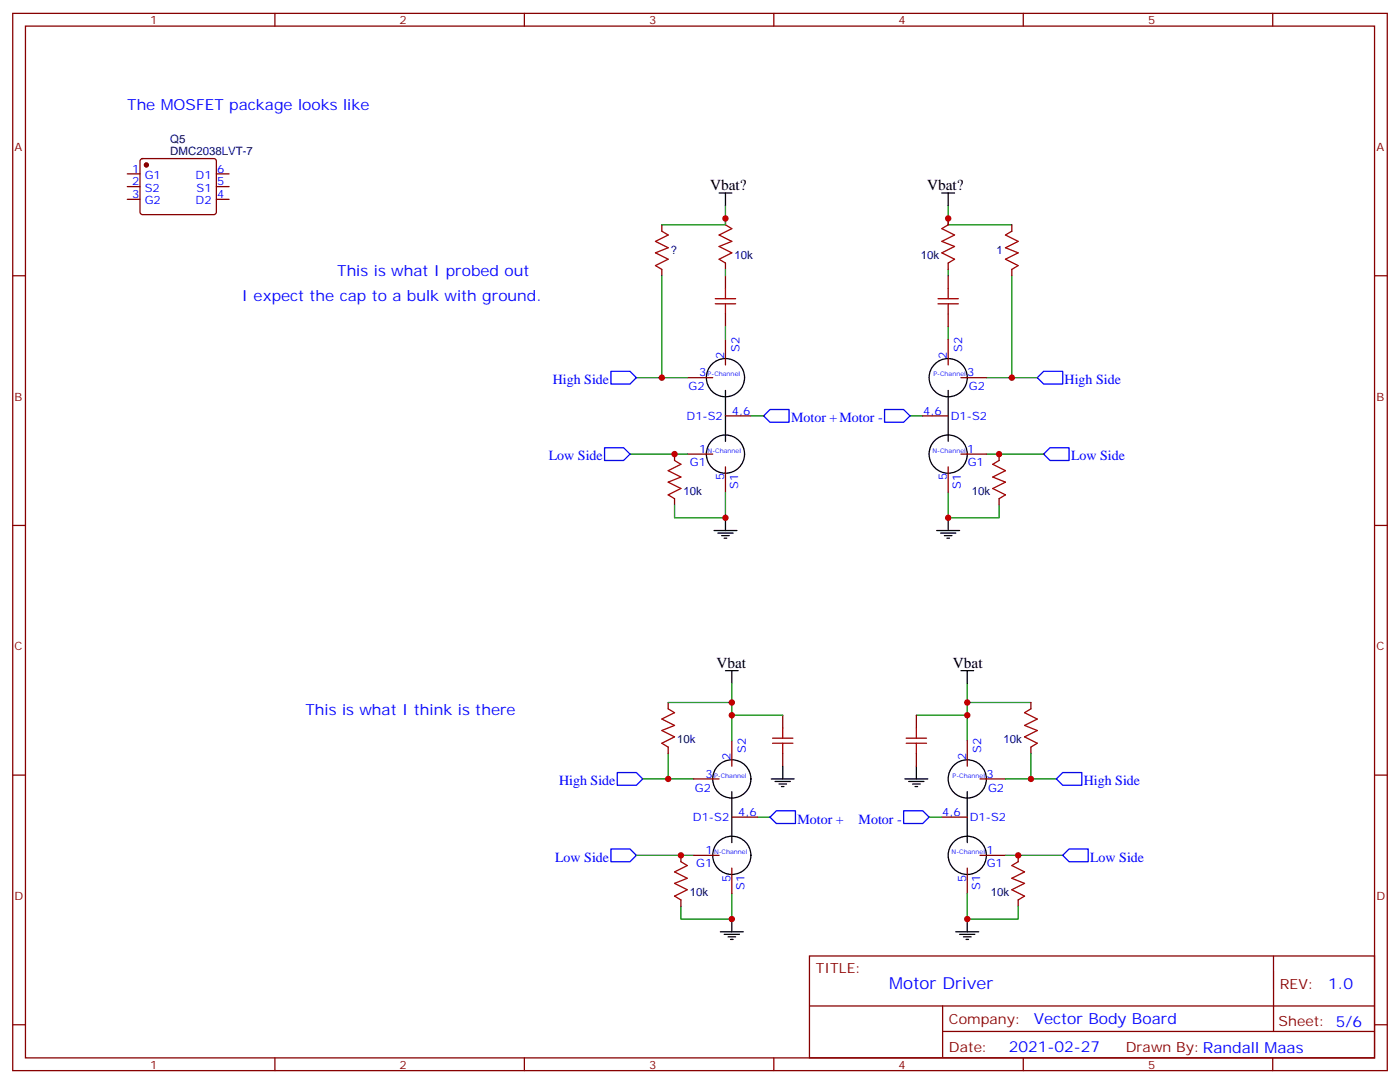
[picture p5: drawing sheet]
<svg xmlns="http://www.w3.org/2000/svg" width="388mm" height="300mm" viewBox="0 0 388 300" stroke-linecap="round" stroke-linejoin="round" font-family="sans-serif">
<g fill="none" stroke="#870000" stroke-width=".35">
<path d="M3.5 3.7h381v292.8h-381zM7.1 7.2h373.9v285.8h-373.9zM76.2 3.7v3.5M145.3 3.7v3.5M214.5 3.7v3.5M283.6 3.7v3.5M352.8 3.7v3.5M35.3 48.2h3.5M35.3 51.7h3.5M35.3 55.2h3.5M39 44.1l.5-.2h19.8l.5 .2 .2 .5-.1 14.4-.6 .4h-20.1l-.4-.7v-14.1zM60 48.2h3.5"/>
<path d="M60 51.7h3.5M60 55.2h3.5M3.5 76.4h3.6M183.4 62.3v1.7M183.4 74.6v1.8M201.1 60.5v1.8M201.1 72.8v1.8M201.1 76.4v3.5M262.8 60.5v1.8M262.8 72.8v1.8M262.8 76.4v3.5M280.5 62.3v1.7"/>
<path d="M280.5 74.6v1.8M381 76.4h3.5M201.1 87v3.5M201.1 94v7.1M262.8 87v3.5M262.8 94v7.1M190.5 104.6h7.1M201.1 115.2h7M255.8 115.2h7M266.3 104.6h7.1M187 125.8v1.7M187 138.1v1.8"/>
<path d="M190.5 125.8h7.1M201.1 129.3v7M262.8 129.3v7M266.3 125.8h7.1M276.9 125.8v1.7M276.9 138.1v1.8M3.5 145.5h3.6M381 145.5h3.5M185.2 194.6v1.7M217 198.1v3.5M254 198.1v3.5M285.8 194.6v1.7"/>
<path d="M3.5 214.7h3.6M185.2 206.9v1.8M192.3 215.7h7M202.8 205.1v7.1M217 208.7v3.5M254 208.7v3.5M268.1 205.1v7.1M271.6 215.7h7.1M285.8 206.9v1.8M381 214.7h3.5M188.7 236.9v1.8M192.3 236.9h7"/>
<path d="M202.8 226.3h7.1M261.1 226.3h7M271.6 236.9h7.1M282.2 236.9v1.8M188.7 249.2v1.8M202.8 240.4v7.1M268.1 240.4v7.1M282.2 249.2v1.8M224.4 264.8h156.6v28.2h-156.6zM224.4 278.6h156.5M261.3 278.6v14.1M353 264.8v20.9"/>
<path d="M3.5 283.8h3.6M76.2 293v3.5M145.3 293v3.5M214.5 293v3.5M261.3 285.7h119.6M283.6 293v3.5M352.8 293v3.5M381 283.8h3.5"/>
</g>
<g fill="none" stroke="#000" stroke-width=".35">
<path d="M199.3 53.4h3.5M201.1 53.4v3.6M261.1 53.4h3.5M262.8 53.4v3.6M201.1 108.1v14.1M262.8 108.1v14.1M197.9 146.9h6.4M199 147.6h4.2M200 148.3h2.1M200.7 149h.7M201.1 143.4v3.5M259.6 146.9h6.4"/>
<path d="M260.7 147.6h4.2M261.8 148.3h2.1M262.5 149h.7M262.8 143.4v3.5M201.1 185.7h3.5M202.8 185.7v3.6M266.3 185.7h3.6M268.1 185.7v3.6M202.8 219.3v14.1M213.8 215.7h6.3M214.8 216.4h4.3M215.9 217.1h2.1"/>
<path d="M216.6 217.8h.7M217 212.2v3.5M250.8 215.7h6.4M251.9 216.4h4.2M252.9 217.1h2.2M253.6 217.8h.8M254 212.2v3.5M268.1 219.3v14.1M199.7 258.1h6.3M200.7 258.8h4.3M201.8 259.5h2.1M202.8 254.5v3.6"/>
<path d="M264.9 258.1h6.4M266 258.8h4.2M267.1 259.5h2.1M268.1 254.5v3.6M202.5 260.2h.7M267.8 260.2h.7"/>
<circle cx="201.1" cy="104.6" r="5.3"/>
<circle cx="262.8" cy="104.6" r="5.3"/>
<circle cx="201.1" cy="125.8" r="5.3"/>
<circle cx="262.8" cy="125.8" r="5.3"/>
<circle cx="202.8" cy="215.7" r="5.3"/>
<circle cx="268.1" cy="215.7" r="5.3"/>
<circle cx="202.8" cy="236.9" r="5.3"/>
<circle cx="268.1" cy="236.9" r="5.3"/>
</g>
<path d="M169.3 102.8h5.3l1.8 1.8-1.8 1.8h-5.3zM213.4 113.4h5.3v3.5h-5.3l-1.7-1.7zM245.2 113.4h5.3l1.7 1.8-1.7 1.7h-5.3zM289.3 102.8h5.3v3.6h-5.3l-1.8-1.8zM167.6 124h5.3l1.7 1.8-1.7 1.7h-5.3zM291 124h5.3v3.5h-5.3l-1.7-1.7zM171.1 214h5.3l1.8 1.7-1.8 1.8h-5.3zM294.6 214h5.3v3.5h-5.3l-1.8-1.8zM169.3 235.1h5.3l1.8 1.8-1.8 1.8h-5.3zM215.2 224.5h5.3v3.6h-5.3l-1.8-1.8zM250.5 224.5h5.3l1.7 1.8-1.7 1.8h-5.3zM296.3 235.1h5.3v3.6h-5.3l-1.7-1.8z" fill="none" stroke="#00f" stroke-width=".35"/>
<g fill="none" stroke="#008700" stroke-width=".35">
<path d="M201.1 57v5.3h-17.7M262.8 57v5.3h17.7M183.4 76.4v28.2M201.1 74.6v1.8M262.8 74.6v1.8M280.5 76.4v28.2M201.1 90.5v3.5M262.8 90.5v3.5M176.4 104.6h14.1M208.1 115.2h3.6M252.2 115.2h3.6M273.4 104.6h14.1"/>
<path d="M174.6 125.8h15.9M201.1 136.3v7.1h-14.1v-3.5M262.8 136.3v7.1h14.1v-3.5M273.4 125.8h15.9M185.2 194.6h17.6M202.8 189.3v8.8M217 198.1h-14.2v7M254 198.1h14.1v7M268.1 194.6h17.7M268.1 189.3v8.8M178.2 215.7h14.1M185.2 208.7v7"/>
<path d="M278.7 215.7h14.1M285.8 208.7v7M176.4 236.9h15.9M209.9 226.3h3.5M257.5 226.3h3.6M278.7 236.9h15.9M202.8 247.5v7h-14.1v-3.5M268.1 247.5v7h14.1v-3.5"/>
</g>
<g fill="none" stroke="#a10000" stroke-width=".35">
<path d="M183.4 64l1.8 1.1-3.5 1.8 3.5 1.7-3.5 1.4 3.5 1.8-3.5 1.8 1.7 1M201.1 79.9v2.8M201.1 62.3l1.7 1-3.5 1.8 3.5 1.8-3.5 1.4 3.5 1.7-3.5 1.8 1.8 1M262.8 62.3l-1.7 1 3.5 1.8-3.5 1.8 3.5 1.4-3.5 1.7 3.5 1.8-1.8 1M262.8 79.9v2.8M280.5 64l-1.8 1.1 3.5 1.8-3.5 1.7 3.5 1.4-3.5 1.8 3.5 1.8-1.7 1M198.3 82.7h5.6M198.3 84.1h5.6M201.1 84.1v2.9M260 82.7h5.6M260 84.1h5.6M262.8 84.1v2.9"/>
<path d="M187 127.5l1.7 1.1-3.5 1.8 3.5 1.7-3.5 1.4 3.5 1.8-3.5 1.8 1.8 1M276.9 127.5l-1.7 1.1 3.5 1.8-3.5 1.7 3.5 1.4-3.5 1.8 3.5 1.8-1.8 1M185.2 196.3l1.8 1.1-3.6 1.7 3.6 1.8-3.6 1.4 3.6 1.8-3.6 1.7 1.8 1.1M285.8 196.3l-1.8 1.1 3.5 1.7-3.5 1.8 3.5 1.4-3.5 1.8 3.5 1.7-1.7 1.1M214.1 204.4h5.7M214.1 205.8h5.7M217 201.6v2.8M217 205.8v2.9M251.2 204.4h5.6M251.2 205.8h5.6M254 201.6v2.8M254 205.8v2.9"/>
<path d="M188.7 238.7l1.8 1-3.5 1.8 3.5 1.7-3.5 1.5 3.5 1.7-3.5 1.8 1.7 1M282.2 238.7l-1.7 1 3.5 1.8-3.5 1.7 3.5 1.5-3.5 1.7 3.5 1.8-1.8 1"/>
</g>
<circle cx="40.6" cy="45.7" r=".53" fill="#870000" stroke="#870000" stroke-width=".35"/>
<g fill="#c00">
<circle cx="201.1" cy="143.4" r=".88"/>
<circle cx="187" cy="125.8" r=".88"/>
<circle cx="201.1" cy="60.5" r=".88"/>
<circle cx="183.4" cy="104.6" r=".88"/>
<circle cx="280.5" cy="104.6" r=".88"/>
<circle cx="262.8" cy="60.5" r=".88"/>
<circle cx="276.9" cy="125.8" r=".88"/>
<circle cx="262.8" cy="143.4" r=".88"/>
<circle cx="185.2" cy="215.7" r=".88"/>
<circle cx="188.7" cy="236.9" r=".88"/>
<circle cx="202.8" cy="254.5" r=".88"/>
<circle cx="202.8" cy="198.1" r=".88"/>
<circle cx="202.8" cy="194.6" r=".88"/>
<circle cx="268.1" cy="194.6" r=".88"/>
<circle cx="268.1" cy="198.1" r=".88"/>
<circle cx="268.1" cy="254.5" r=".88"/>
<circle cx="282.2" cy="236.9" r=".88"/>
<circle cx="285.8" cy="215.7" r=".88"/>
</g>
<text font-size="4.6" fill="#00f" x="246.5" y="273.8">Motor Driver</text>
<g font-size="4.2" fill="#00f">
<text x="35.3" y="30.5">The MOSFET package looks like</text>
<text x="93.5" y="76.4">This is what I probed out</text>
<text x="67" y="83.4">I expect the cap to a bulk with ground.</text>
<text x="84.7" y="198.1">This is what I think is there</text>
<text x="368.2" y="274">1.0</text>
<text x="286.5" y="283.6">Vector Body Board</text>
<text x="279.6" y="291.4">2021-02-27</text>
</g>
<g font-size="4.2">
<text x="196.8" y="52.7">Vbat?</text>
<text x="257" y="52.7">Vbat?</text>
<text x="198.6" y="185">Vbat</text>
<text x="264.1" y="185">Vbat</text>
</g>
<g font-size="3.9" fill="#00f">
<text x="153.2" y="106.4">High Side</text>
<text x="295.1" y="106.4">High Side</text>
<text x="219.3" y="116.9">Motor +Motor -</text>
<text x="152.1" y="127.5">Low Side</text>
<text x="296.9" y="127.5">Low Side</text>
<text x="155" y="217.5">High Side</text>
<text x="300.4" y="217.5">High Side</text>
<text x="221" y="228.1">Motor +</text>
<text x="238" y="228.1">Motor -</text>
<text x="153.9" y="238.7">Low Side</text>
<text x="302.2" y="238.7">Low Side</text>
</g>
<g font-size="3.9" fill="#800">
<text x="226.1" y="269.3">TITLE:</text>
<text x="354.8" y="274">REV:</text>
<text x="263" y="283.5">Company:</text>
<text x="354.4" y="284.2">Sheet: 5/6</text>
<text x="263" y="291.2">Date:</text>
<text x="312.1" y="291.3">Drawn By:Randall Maas</text>
</g>
<g font-size="3.2" fill="#800">
<text x="41.6" y="6.7">1</text>
<text x="110.8" y="6.7">2</text>
<text x="179.9" y="6.7">3</text>
<text x="249.1" y="6.7">4</text>
<text x="318.2" y="6.7">5</text>
<text x="4.1" y="41.8">A</text>
<text x="381.5" y="41.8">A</text>
<text x="4.1" y="110.9">B</text>
<text x="381.5" y="110.9">B</text>
<text x="4.1" y="180.1">C</text>
<text x="381.5" y="180.1">C</text>
<text x="4.1" y="249.2">D</text>
<text x="381.5" y="249.2">D</text>
<text x="41.6" y="296">1</text>
<text x="110.8" y="296">2</text>
<text x="179.9" y="296">3</text>
<text x="249.1" y="296">4</text>
<text x="318.2" y="296">5</text>
</g>
<g font-size="3.2" fill="#000080">
<text x="47.2" y="39.7">Q5</text>
<text x="47.2" y="42.9">DMC2038LVT-7</text>
<text x="185.9" y="70.4">?</text>
<text x="203.6" y="71.8">10k</text>
<text x="255.2" y="71.8">10k</text>
<text x="276.2" y="70.4">1</text>
<text x="189.4" y="137.1">10k</text>
<text x="269.3" y="137.1">10k</text>
<text x="187.7" y="205.8">10k</text>
<text x="278.2" y="205.8">10k</text>
<text x="191.2" y="248.2">10k</text>
<text x="274.6" y="248.2">10k</text>
</g>
<g font-size="3.2" fill="#00f">
<text x="36.6" y="47.8">1</text>
<text x="60.1" y="47.8">6</text>
<text x="36.6" y="51.3">2</text>
<text x="40.1" y="49.6">G1</text>
<text x="40.1" y="53.1">S2</text>
<text x="54.2" y="49.6">D1</text>
<text x="54.5" y="53.1">S1</text>
<text x="60.1" y="51.3">5</text>
<text x="36.6" y="54.9">3</text>
<text x="40.1" y="56.6">G2</text>
<text x="54.2" y="56.6">D2</text>
<text x="60.1" y="54.9">4</text>
<text x="200.7" y="99.3" transform="rotate(-90 200.7 99.3)">2</text>
<text x="205" y="97.5" transform="rotate(-90 205 97.5)">S2</text>
<text x="262.5" y="99.3" transform="rotate(-90 262.5 99.3)">2</text>
<text x="266.7" y="97.5" transform="rotate(-90 266.7 97.5)">S2</text>
<text x="193.8" y="104.2">3</text>
<text x="268.1" y="104.2">3</text>
<text x="190.9" y="108.1">G2</text>
<text x="268.6" y="108.1">G2</text>
<text x="190.3" y="116.2">D1-S2</text>
<text x="202.8" y="114.8">4,6</text>
<text x="255.9" y="114.8">4,6</text>
<text x="263.5" y="116.2">D1-S2</text>
<text x="193.8" y="125.4">1</text>
<text x="268.1" y="125.4">1</text>
<text x="191.2" y="128.9">G1</text>
<text x="268.2" y="128.9">G1</text>
<text x="200.7" y="133.1" transform="rotate(-90 200.7 133.1)">5</text>
<text x="204.6" y="135.3" transform="rotate(-90 204.6 135.3)">S1</text>
<text x="262.5" y="133.1" transform="rotate(-90 262.5 133.1)">5</text>
<text x="266.3" y="135.3" transform="rotate(-90 266.3 135.3)">S1</text>
<text x="206.7" y="208.6" transform="rotate(-90 206.7 208.6)">S2</text>
<text x="272" y="208.6" transform="rotate(-90 272 208.6)">S2</text>
<text x="195.5" y="215.4">3</text>
<text x="202.5" y="210.4" transform="rotate(-90 202.5 210.4)">2</text>
<text x="267.8" y="210.4" transform="rotate(-90 267.8 210.4)">2</text>
<text x="273.4" y="215.4">3</text>
<text x="192.6" y="219.3">G2</text>
<text x="273.9" y="219.3">G2</text>
<text x="192.1" y="227.4">D1-S2</text>
<text x="204.6" y="226">4,6</text>
<text x="261.2" y="226">4,6</text>
<text x="268.8" y="227.4">D1-S2</text>
<text x="195.5" y="236.5">1</text>
<text x="273.4" y="236.5">1</text>
<text x="193" y="240.1">G1</text>
<text x="202.5" y="244.2" transform="rotate(-90 202.5 244.2)">5</text>
<text x="267.8" y="244.2" transform="rotate(-90 267.8 244.2)">5</text>
<text x="273.5" y="240.1">G1</text>
<text x="206.4" y="246.4" transform="rotate(-90 206.4 246.4)">S1</text>
<text x="271.6" y="246.4" transform="rotate(-90 271.6 246.4)">S1</text>
</g>
<g font-size="1.8" fill="#00f">
<text x="196.1" y="104.2">P-Channel</text>
<text x="258.7" y="104.2">P-Channel</text>
<text x="196.1" y="125.4">N-Channel</text>
<text x="258.5" y="125.4">N-Channel</text>
<text x="197.9" y="215.4">P-Channel</text>
<text x="264" y="215.4">P-Channel</text>
<text x="197.9" y="236.5">N-Channel</text>
<text x="263.8" y="236.5">N-Channel</text>
</g>
</svg>
